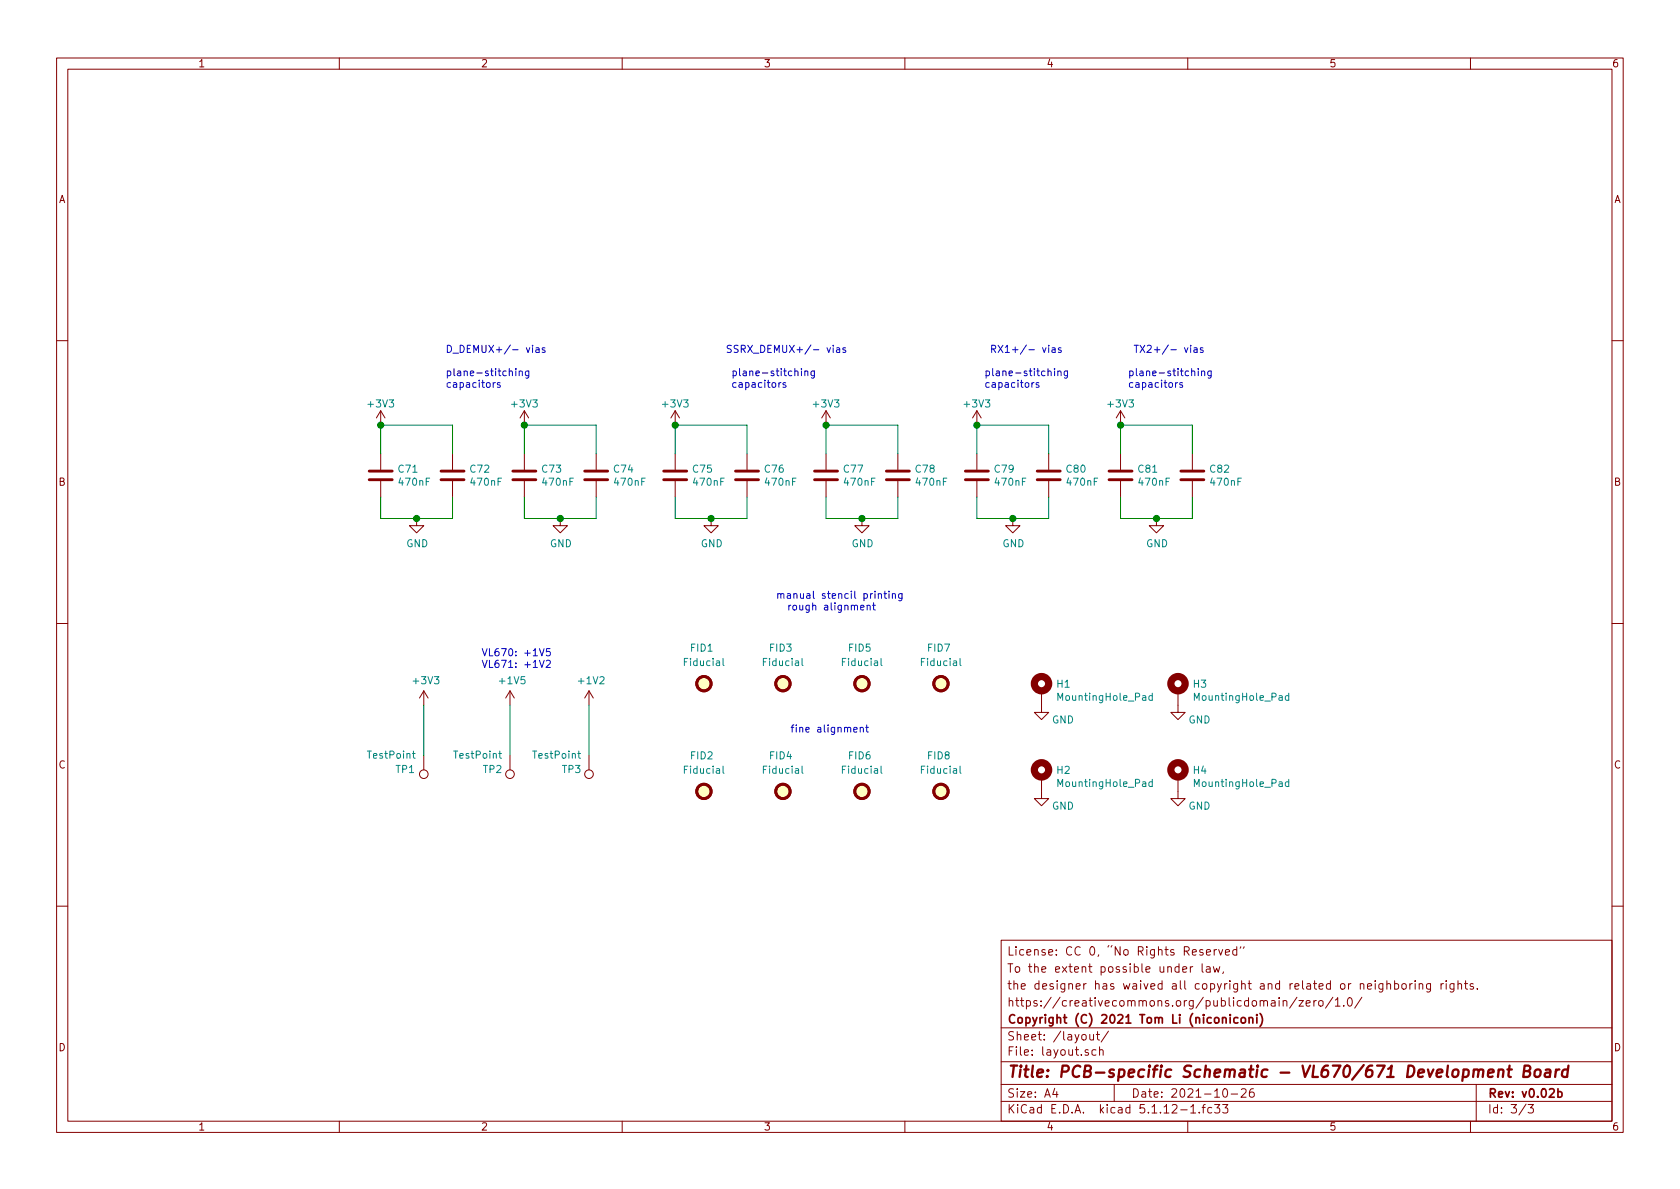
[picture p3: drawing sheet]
EESchema Schematic File Version 4
EELAYER 30 0
EELAYER END
$Descr A4 11693 8268
encoding utf-8
Sheet 3 3
Title "PCB-specific Schematic - VL670/671 Development Board"
Date "2021-10-26"
Rev "v0.02b"
Comp "Copyright (C) 2021 Tom Li (niconiconi)"
Comment1 "https://creativecommons.org/publicdomain/zero/1.0/"
Comment2 "the designer has waived all copyright and related or neighboring rights."
Comment3 "To the extent possible under law,"
Comment4 "License: CC 0, “No Rights Reserved”"
$EndDescr
Wire Wire Line
	2650 3450 2650 3600
Wire Wire Line
	2650 2950 2650 3150
$Comp
L power:+3V3 #PWR?
U 1 1
P 2650 2950
AR Path="/60CBBE78" Ref="#PWR?"  Part="1" 
AR Path="/60C6101E/60CBBE78" Ref="#PWR0166"  Part="1" 
F 0 "#PWR0166" H 2650 2800 50  0001 C CNN
F 1 "+3V3" H 2650 3100 50  0000 C CNN
F 2 "" H 2650 2950 50  0001 C CNN
F 3 "" H 2650 2950 50  0001 C CNN
	1    2650 2950
	1    0    0    -1  
$EndComp
Connection ~ 2650 2950
$Comp
L Device:C C?
U 1 1
P 3650 3300
AR Path="/60CBBE89" Ref="C?"  Part="1" 
AR Path="/60C6101E/60CBBE89" Ref="C73"  Part="1" 
F 0 "C73" H 3765 3346 50  0000 L CNN
F 1 "470nF" H 3765 3255 50  0000 L CNN
F 2 "Capacitor_SMD:C_0402_1005Metric_Pad0.74x0.62mm_HandSolder" H 3688 3150 50  0001 C CNN
F 3 "~" H 3650 3300 50  0001 C CNN
	1    3650 3300
	1    0    0    -1  
$EndComp
Wire Wire Line
	3650 3150 3650 2950
Wire Wire Line
	3650 3450 3650 3600
$Comp
L power:GND #PWR?
U 1 1
P 2900 3600
AR Path="/60CBBE95" Ref="#PWR?"  Part="1" 
AR Path="/60C6101E/60CBBE95" Ref="#PWR0170"  Part="1" 
F 0 "#PWR0170" H 2900 3350 50  0001 C CNN
F 1 "GND" H 2905 3427 50  0000 C CNN
F 2 "" H 2900 3600 50  0001 C CNN
F 3 "" H 2900 3600 50  0001 C CNN
	1    2900 3600
	1    0    0    -1  
$EndComp
Text Notes 3100 2700 0    50   ~ 0
D_DEMUX+/- vias\n\nplane-stitching\ncapacitors
$Comp
L Device:C C?
U 1 1
P 4150 3300
AR Path="/60CBD769" Ref="C?"  Part="1" 
AR Path="/60C6101E/60CBD769" Ref="C74"  Part="1" 
F 0 "C74" H 4265 3346 50  0000 L CNN
F 1 "470nF" H 4265 3255 50  0000 L CNN
F 2 "Capacitor_SMD:C_0402_1005Metric_Pad0.74x0.62mm_HandSolder" H 4188 3150 50  0001 C CNN
F 3 "~" H 4150 3300 50  0001 C CNN
	1    4150 3300
	1    0    0    -1  
$EndComp
Wire Wire Line
	4150 3150 4150 2950
Wire Wire Line
	4150 3450 4150 3600
$Comp
L power:+3V3 #PWR?
U 1 1
P 3650 2950
AR Path="/60CC134D" Ref="#PWR?"  Part="1" 
AR Path="/60C6101E/60CC134D" Ref="#PWR0173"  Part="1" 
F 0 "#PWR0173" H 3650 2800 50  0001 C CNN
F 1 "+3V3" H 3650 3100 50  0000 C CNN
F 2 "" H 3650 2950 50  0001 C CNN
F 3 "" H 3650 2950 50  0001 C CNN
	1    3650 2950
	1    0    0    -1  
$EndComp
Connection ~ 3650 2950
$Comp
L power:GND #PWR?
U 1 1
P 3900 3600
AR Path="/60CC5530" Ref="#PWR?"  Part="1" 
AR Path="/60C6101E/60CC5530" Ref="#PWR0174"  Part="1" 
F 0 "#PWR0174" H 3900 3350 50  0001 C CNN
F 1 "GND" H 3905 3427 50  0000 C CNN
F 2 "" H 3900 3600 50  0001 C CNN
F 3 "" H 3900 3600 50  0001 C CNN
	1    3900 3600
	1    0    0    -1  
$EndComp
$Comp
L Device:C C?
U 1 1
P 4700 3300
AR Path="/60CD8243" Ref="C?"  Part="1" 
AR Path="/60C6101E/60CD8243" Ref="C75"  Part="1" 
F 0 "C75" H 4815 3346 50  0000 L CNN
F 1 "470nF" H 4815 3255 50  0000 L CNN
F 2 "Capacitor_SMD:C_0402_1005Metric_Pad0.74x0.62mm_HandSolder" H 4738 3150 50  0001 C CNN
F 3 "~" H 4700 3300 50  0001 C CNN
	1    4700 3300
	1    0    0    -1  
$EndComp
Wire Wire Line
	4700 3450 4700 3600
Wire Wire Line
	4700 2950 4700 3150
$Comp
L power:+3V3 #PWR?
U 1 1
P 4700 2950
AR Path="/60CD82E1" Ref="#PWR?"  Part="1" 
AR Path="/60C6101E/60CD82E1" Ref="#PWR0175"  Part="1" 
F 0 "#PWR0175" H 4700 2800 50  0001 C CNN
F 1 "+3V3" H 4700 3100 50  0000 C CNN
F 2 "" H 4700 2950 50  0001 C CNN
F 3 "" H 4700 2950 50  0001 C CNN
	1    4700 2950
	1    0    0    -1  
$EndComp
$Comp
L Device:C C?
U 1 1
P 5200 3300
AR Path="/60CD82EB" Ref="C?"  Part="1" 
AR Path="/60C6101E/60CD82EB" Ref="C76"  Part="1" 
F 0 "C76" H 5315 3346 50  0000 L CNN
F 1 "470nF" H 5315 3255 50  0000 L CNN
F 2 "Capacitor_SMD:C_0402_1005Metric_Pad0.74x0.62mm_HandSolder" H 5238 3150 50  0001 C CNN
F 3 "~" H 5200 3300 50  0001 C CNN
	1    5200 3300
	1    0    0    -1  
$EndComp
Wire Wire Line
	5200 3600 5200 3450
Wire Wire Line
	5200 3150 5200 2950
Connection ~ 4700 2950
$Comp
L Device:C C?
U 1 1
P 5750 3300
AR Path="/60CD82FA" Ref="C?"  Part="1" 
AR Path="/60C6101E/60CD82FA" Ref="C77"  Part="1" 
F 0 "C77" H 5865 3346 50  0000 L CNN
F 1 "470nF" H 5865 3255 50  0000 L CNN
F 2 "Capacitor_SMD:C_0402_1005Metric_Pad0.74x0.62mm_HandSolder" H 5788 3150 50  0001 C CNN
F 3 "~" H 5750 3300 50  0001 C CNN
	1    5750 3300
	1    0    0    -1  
$EndComp
Wire Wire Line
	5750 3150 5750 2950
Wire Wire Line
	5750 3450 5750 3600
$Comp
L power:GND #PWR?
U 1 1
P 4950 3600
AR Path="/60CD8306" Ref="#PWR?"  Part="1" 
AR Path="/60C6101E/60CD8306" Ref="#PWR0176"  Part="1" 
F 0 "#PWR0176" H 4950 3350 50  0001 C CNN
F 1 "GND" H 4955 3427 50  0000 C CNN
F 2 "" H 4950 3600 50  0001 C CNN
F 3 "" H 4950 3600 50  0001 C CNN
	1    4950 3600
	1    0    0    -1  
$EndComp
$Comp
L Device:C C?
U 1 1
P 6250 3300
AR Path="/60CD8311" Ref="C?"  Part="1" 
AR Path="/60C6101E/60CD8311" Ref="C78"  Part="1" 
F 0 "C78" H 6365 3346 50  0000 L CNN
F 1 "470nF" H 6365 3255 50  0000 L CNN
F 2 "Capacitor_SMD:C_0402_1005Metric_Pad0.74x0.62mm_HandSolder" H 6288 3150 50  0001 C CNN
F 3 "~" H 6250 3300 50  0001 C CNN
	1    6250 3300
	1    0    0    -1  
$EndComp
$Comp
L power:+3V3 #PWR?
U 1 1
P 5750 2950
AR Path="/60CD831F" Ref="#PWR?"  Part="1" 
AR Path="/60C6101E/60CD831F" Ref="#PWR0177"  Part="1" 
F 0 "#PWR0177" H 5750 2800 50  0001 C CNN
F 1 "+3V3" H 5750 3100 50  0000 C CNN
F 2 "" H 5750 2950 50  0001 C CNN
F 3 "" H 5750 2950 50  0001 C CNN
	1    5750 2950
	1    0    0    -1  
$EndComp
Connection ~ 5750 2950
$Comp
L power:GND #PWR?
U 1 1
P 6000 3600
AR Path="/60CD832C" Ref="#PWR?"  Part="1" 
AR Path="/60C6101E/60CD832C" Ref="#PWR0178"  Part="1" 
F 0 "#PWR0178" H 6000 3350 50  0001 C CNN
F 1 "GND" H 6005 3427 50  0000 C CNN
F 2 "" H 6000 3600 50  0001 C CNN
F 3 "" H 6000 3600 50  0001 C CNN
	1    6000 3600
	1    0    0    -1  
$EndComp
$Comp
L Device:C C?
U 1 1
P 6800 3300
AR Path="/609B2CD4" Ref="C?"  Part="1" 
AR Path="/60C6101E/609B2CD4" Ref="C79"  Part="1" 
F 0 "C79" H 6915 3346 50  0000 L CNN
F 1 "470nF" H 6915 3255 50  0000 L CNN
F 2 "Capacitor_SMD:C_0402_1005Metric_Pad0.74x0.62mm_HandSolder" H 6838 3150 50  0001 C CNN
F 3 "~" H 6800 3300 50  0001 C CNN
	1    6800 3300
	1    0    0    -1  
$EndComp
Wire Wire Line
	6800 3450 6800 3600
Wire Wire Line
	6800 2950 6800 3150
$Comp
L power:+3V3 #PWR?
U 1 1
P 6800 2950
AR Path="/609B2DE8" Ref="#PWR?"  Part="1" 
AR Path="/60C6101E/609B2DE8" Ref="#PWR0179"  Part="1" 
F 0 "#PWR0179" H 6800 2800 50  0001 C CNN
F 1 "+3V3" H 6800 3100 50  0000 C CNN
F 2 "" H 6800 2950 50  0001 C CNN
F 3 "" H 6800 2950 50  0001 C CNN
	1    6800 2950
	1    0    0    -1  
$EndComp
$Comp
L Device:C C?
U 1 1
P 7300 3300
AR Path="/609B2DF2" Ref="C?"  Part="1" 
AR Path="/60C6101E/609B2DF2" Ref="C80"  Part="1" 
F 0 "C80" H 7415 3346 50  0000 L CNN
F 1 "470nF" H 7415 3255 50  0000 L CNN
F 2 "Capacitor_SMD:C_0402_1005Metric_Pad0.74x0.62mm_HandSolder" H 7338 3150 50  0001 C CNN
F 3 "~" H 7300 3300 50  0001 C CNN
	1    7300 3300
	1    0    0    -1  
$EndComp
Wire Wire Line
	7300 3600 7300 3450
Wire Wire Line
	7300 3150 7300 2950
Connection ~ 6800 2950
$Comp
L Device:C C?
U 1 1
P 7800 3300
AR Path="/609B2E01" Ref="C?"  Part="1" 
AR Path="/60C6101E/609B2E01" Ref="C81"  Part="1" 
F 0 "C81" H 7915 3346 50  0000 L CNN
F 1 "470nF" H 7915 3255 50  0000 L CNN
F 2 "Capacitor_SMD:C_0402_1005Metric_Pad0.74x0.62mm_HandSolder" H 7838 3150 50  0001 C CNN
F 3 "~" H 7800 3300 50  0001 C CNN
	1    7800 3300
	1    0    0    -1  
$EndComp
Wire Wire Line
	7800 3150 7800 2950
Wire Wire Line
	7800 3450 7800 3600
$Comp
L power:GND #PWR?
U 1 1
P 7050 3600
AR Path="/609B2E0D" Ref="#PWR?"  Part="1" 
AR Path="/60C6101E/609B2E0D" Ref="#PWR0180"  Part="1" 
F 0 "#PWR0180" H 7050 3350 50  0001 C CNN
F 1 "GND" H 7055 3427 50  0000 C CNN
F 2 "" H 7050 3600 50  0001 C CNN
F 3 "" H 7050 3600 50  0001 C CNN
	1    7050 3600
	1    0    0    -1  
$EndComp
$Comp
L Device:C C?
U 1 1
P 8300 3300
AR Path="/609B2E17" Ref="C?"  Part="1" 
AR Path="/60C6101E/609B2E17" Ref="C82"  Part="1" 
F 0 "C82" H 8415 3346 50  0000 L CNN
F 1 "470nF" H 8415 3255 50  0000 L CNN
F 2 "Capacitor_SMD:C_0402_1005Metric_Pad0.74x0.62mm_HandSolder" H 8338 3150 50  0001 C CNN
F 3 "~" H 8300 3300 50  0001 C CNN
	1    8300 3300
	1    0    0    -1  
$EndComp
Wire Wire Line
	8300 3150 8300 2950
Wire Wire Line
	8300 3450 8300 3600
$Comp
L power:+3V3 #PWR?
U 1 1
P 7800 2950
AR Path="/609B2E25" Ref="#PWR?"  Part="1" 
AR Path="/60C6101E/609B2E25" Ref="#PWR0181"  Part="1" 
F 0 "#PWR0181" H 7800 2800 50  0001 C CNN
F 1 "+3V3" H 7800 3100 50  0000 C CNN
F 2 "" H 7800 2950 50  0001 C CNN
F 3 "" H 7800 2950 50  0001 C CNN
	1    7800 2950
	1    0    0    -1  
$EndComp
Connection ~ 7800 2950
$Comp
L power:GND #PWR?
U 1 1
P 8050 3600
AR Path="/609B2E32" Ref="#PWR?"  Part="1" 
AR Path="/60C6101E/609B2E32" Ref="#PWR0182"  Part="1" 
F 0 "#PWR0182" H 8050 3350 50  0001 C CNN
F 1 "GND" H 8055 3427 50  0000 C CNN
F 2 "" H 8050 3600 50  0001 C CNN
F 3 "" H 8050 3600 50  0001 C CNN
	1    8050 3600
	1    0    0    -1  
$EndComp
Wire Wire Line
	3150 3150 3150 2950
$Comp
L Device:C C?
U 1 1
P 3150 3300
AR Path="/60CBBE7E" Ref="C?"  Part="1" 
AR Path="/60C6101E/60CBBE7E" Ref="C72"  Part="1" 
F 0 "C72" H 3265 3346 50  0000 L CNN
F 1 "470nF" H 3265 3255 50  0000 L CNN
F 2 "Capacitor_SMD:C_0402_1005Metric_Pad0.74x0.62mm_HandSolder" H 3188 3150 50  0001 C CNN
F 3 "~" H 3150 3300 50  0001 C CNN
	1    3150 3300
	1    0    0    -1  
$EndComp
$Comp
L Device:C C?
U 1 1
P 2650 3300
AR Path="/60CBBE70" Ref="C?"  Part="1" 
AR Path="/60C6101E/60CBBE70" Ref="C71"  Part="1" 
F 0 "C71" H 2765 3346 50  0000 L CNN
F 1 "470nF" H 2765 3255 50  0000 L CNN
F 2 "Capacitor_SMD:C_0402_1005Metric_Pad0.74x0.62mm_HandSolder" H 2688 3150 50  0001 C CNN
F 3 "~" H 2650 3300 50  0001 C CNN
	1    2650 3300
	1    0    0    -1  
$EndComp
Wire Wire Line
	2650 2950 3150 2950
Wire Wire Line
	3150 3450 3150 3600
Wire Wire Line
	3650 2950 4150 2950
Wire Wire Line
	4700 2950 5200 2950
Wire Wire Line
	6250 3600 6250 3450
Wire Wire Line
	6250 2950 6250 3150
Wire Wire Line
	5750 2950 6250 2950
Wire Wire Line
	6800 2950 7300 2950
Wire Wire Line
	7800 2950 8300 2950
Text Notes 6850 2700 0    50   ~ 0
 RX1+/- vias\n\nplane-stitching\ncapacitors
Text Notes 5050 2700 0    50   ~ 0
SSRX_DEMUX+/- vias\n\n plane-stitching\n capacitors
Text Notes 7850 2700 0    50   ~ 0
 TX2+/- vias\n\nplane-stitching\ncapacitors
Connection ~ 2900 3600
Wire Wire Line
	2900 3600 3150 3600
Connection ~ 3900 3600
Wire Wire Line
	3900 3600 4150 3600
Connection ~ 4950 3600
Wire Wire Line
	4950 3600 5200 3600
Connection ~ 6000 3600
Wire Wire Line
	6000 3600 6250 3600
Connection ~ 7050 3600
Wire Wire Line
	7050 3600 7300 3600
Connection ~ 8050 3600
Wire Wire Line
	8050 3600 8300 3600
Wire Wire Line
	2650 3600 2900 3600
Wire Wire Line
	3650 3600 3900 3600
Wire Wire Line
	4700 3600 4950 3600
Wire Wire Line
	5750 3600 6000 3600
Wire Wire Line
	6800 3600 7050 3600
Wire Wire Line
	7800 3600 8050 3600
$Comp
L Mechanical:Fiducial FID8
U 1 1
P 6550 5500
F 0 "FID8" H 6450 5750 50  0000 L CNN
F 1 "Fiducial" H 6400 5650 50  0000 L CNN
F 2 "vl670:StencilFiducial_0.5mm" H 6550 5500 50  0001 C CNN
F 3 "~" H 6550 5500 50  0001 C CNN
	1    6550 5500
	1    0    0    -1  
$EndComp
$Comp
L Mechanical:Fiducial FID6
U 1 1
P 6000 5500
F 0 "FID6" H 5900 5750 50  0000 L CNN
F 1 "Fiducial" H 5850 5650 50  0000 L CNN
F 2 "vl670:StencilFiducial_0.5mm" H 6000 5500 50  0001 C CNN
F 3 "~" H 6000 5500 50  0001 C CNN
	1    6000 5500
	1    0    0    -1  
$EndComp
$Comp
L Mechanical:Fiducial FID4
U 1 1
P 5450 5500
F 0 "FID4" H 5350 5750 50  0000 L CNN
F 1 "Fiducial" H 5300 5650 50  0000 L CNN
F 2 "vl670:StencilFiducial_0.5mm" H 5450 5500 50  0001 C CNN
F 3 "~" H 5450 5500 50  0001 C CNN
	1    5450 5500
	1    0    0    -1  
$EndComp
$Comp
L Mechanical:Fiducial FID2
U 1 1
P 4900 5500
F 0 "FID2" H 4800 5750 50  0000 L CNN
F 1 "Fiducial" H 4750 5650 50  0000 L CNN
F 2 "vl670:StencilFiducial_0.5mm" H 4900 5500 50  0001 C CNN
F 3 "~" H 4900 5500 50  0001 C CNN
	1    4900 5500
	1    0    0    -1  
$EndComp
Text Notes 5500 5100 0    50   ~ 0
fine alignment
Text Notes 5400 4250 0    50   ~ 0
manual stencil printing\n  rough alignment
$Comp
L Mechanical:Fiducial FID7
U 1 1
P 6550 4750
F 0 "FID7" H 6450 5000 50  0000 L CNN
F 1 "Fiducial" H 6400 4900 50  0000 L CNN
F 2 "vl670:StencilFiducial_1mm" H 6550 4750 50  0001 C CNN
F 3 "~" H 6550 4750 50  0001 C CNN
	1    6550 4750
	1    0    0    -1  
$EndComp
$Comp
L Mechanical:Fiducial FID5
U 1 1
P 6000 4750
F 0 "FID5" H 5900 5000 50  0000 L CNN
F 1 "Fiducial" H 5850 4900 50  0000 L CNN
F 2 "vl670:StencilFiducial_1mm" H 6000 4750 50  0001 C CNN
F 3 "~" H 6000 4750 50  0001 C CNN
	1    6000 4750
	1    0    0    -1  
$EndComp
$Comp
L Mechanical:Fiducial FID3
U 1 1
P 5450 4750
F 0 "FID3" H 5350 5000 50  0000 L CNN
F 1 "Fiducial" H 5300 4900 50  0000 L CNN
F 2 "vl670:StencilFiducial_1mm" H 5450 4750 50  0001 C CNN
F 3 "~" H 5450 4750 50  0001 C CNN
	1    5450 4750
	1    0    0    -1  
$EndComp
$Comp
L Mechanical:Fiducial FID1
U 1 1
P 4900 4750
F 0 "FID1" H 4800 5000 50  0000 L CNN
F 1 "Fiducial" H 4750 4900 50  0000 L CNN
F 2 "vl670:StencilFiducial_1mm" H 4900 4750 50  0001 C CNN
F 3 "~" H 4900 4750 50  0001 C CNN
	1    4900 4750
	1    0    0    -1  
$EndComp
$Comp
L Connector:TestPoint TP1
U 1 1
P 2950 5250
F 0 "TP1" H 3150 5350 50  0000 R CNN
F 1 "TestPoint" H 3350 5250 50  0000 R CNN
F 2 "TestPoint:TestPoint_Pad_D1.0mm" H 3150 5250 50  0001 C CNN
F 3 "~" H 3150 5250 50  0001 C CNN
F 4 "3V3" H 2950 5250 50  0001 C CNN "Marking"
	1    2950 5250
	-1   0    0    1   
$EndComp
$Comp
L power:+3V3 #PWR0149
U 1 1
P 2950 4900
F 0 "#PWR0149" H 2950 4750 50  0001 C CNN
F 1 "+3V3" H 2965 5073 50  0000 C CNN
F 2 "" H 2950 4900 50  0001 C CNN
F 3 "" H 2950 4900 50  0001 C CNN
	1    2950 4900
	1    0    0    -1  
$EndComp
$Comp
L Connector:TestPoint TP2
U 1 1
P 3550 5250
F 0 "TP2" H 3600 5350 50  0000 L CNN
F 1 "TestPoint" H 3600 5250 50  0000 L CNN
F 2 "TestPoint:TestPoint_Pad_D1.0mm" H 3750 5250 50  0001 C CNN
F 3 "~" H 3750 5250 50  0001 C CNN
	1    3550 5250
	-1   0    0    1   
$EndComp
Wire Wire Line
	2950 4900 2950 5250
$Comp
L power:+1V5 #PWR0185
U 1 1
P 3550 4900
F 0 "#PWR0185" H 3550 4750 50  0001 C CNN
F 1 "+1V5" H 3565 5073 50  0000 C CNN
F 2 "" H 3550 4900 50  0001 C CNN
F 3 "" H 3550 4900 50  0001 C CNN
	1    3550 4900
	1    0    0    -1  
$EndComp
Wire Wire Line
	3550 4900 3550 5250
$Comp
L Connector:TestPoint TP3
U 1 1
P 4100 5250
F 0 "TP3" H 4150 5350 50  0000 L CNN
F 1 "TestPoint" H 4150 5250 50  0000 L CNN
F 2 "TestPoint:TestPoint_Pad_D1.0mm" H 4300 5250 50  0001 C CNN
F 3 "~" H 4300 5250 50  0001 C CNN
F 4 "1V2" H 4100 5250 50  0001 C CNN "Marking"
	1    4100 5250
	-1   0    0    1   
$EndComp
Wire Wire Line
	4100 4900 4100 5250
$Comp
L power:+1V2 #PWR0186
U 1 1
P 4100 4900
F 0 "#PWR0186" H 4100 4750 50  0001 C CNN
F 1 "+1V2" H 4115 5073 50  0000 C CNN
F 2 "" H 4100 4900 50  0001 C CNN
F 3 "" H 4100 4900 50  0001 C CNN
	1    4100 4900
	1    0    0    -1  
$EndComp
$Comp
L Mechanical:MountingHole_Pad H1
U 1 1
P 7250 4800
F 0 "H1" H 7350 4849 50  0000 L CNN
F 1 "MountingHole_Pad" H 7350 4758 50  0000 L CNN
F 2 "MountingHole:MountingHole_2.5mm_Pad_Via" H 7250 4800 50  0001 C CNN
F 3 "~" H 7250 4800 50  0001 C CNN
	1    7250 4800
	1    0    0    -1  
$EndComp
$Comp
L Mechanical:MountingHole_Pad H2
U 1 1
P 7250 5400
F 0 "H2" H 7350 5449 50  0000 L CNN
F 1 "MountingHole_Pad" H 7350 5358 50  0000 L CNN
F 2 "MountingHole:MountingHole_2.5mm_Pad_Via" H 7250 5400 50  0001 C CNN
F 3 "~" H 7250 5400 50  0001 C CNN
	1    7250 5400
	1    0    0    -1  
$EndComp
$Comp
L Mechanical:MountingHole_Pad H3
U 1 1
P 8200 4800
F 0 "H3" H 8300 4849 50  0000 L CNN
F 1 "MountingHole_Pad" H 8300 4758 50  0000 L CNN
F 2 "MountingHole:MountingHole_2.5mm_Pad_Via" H 8200 4800 50  0001 C CNN
F 3 "~" H 8200 4800 50  0001 C CNN
	1    8200 4800
	1    0    0    -1  
$EndComp
$Comp
L Mechanical:MountingHole_Pad H4
U 1 1
P 8200 5400
F 0 "H4" H 8300 5449 50  0000 L CNN
F 1 "MountingHole_Pad" H 8300 5358 50  0000 L CNN
F 2 "MountingHole:MountingHole_2.5mm_Pad_Via" H 8200 5400 50  0001 C CNN
F 3 "~" H 8200 5400 50  0001 C CNN
	1    8200 5400
	1    0    0    -1  
$EndComp
$Comp
L power:GND #PWR0188
U 1 1
P 8200 4900
F 0 "#PWR0188" H 8200 4650 50  0001 C CNN
F 1 "GND" H 8350 4800 50  0000 C CNN
F 2 "" H 8200 4900 50  0001 C CNN
F 3 "" H 8200 4900 50  0001 C CNN
	1    8200 4900
	1    0    0    -1  
$EndComp
$Comp
L power:GND #PWR0189
U 1 1
P 7250 4900
F 0 "#PWR0189" H 7250 4650 50  0001 C CNN
F 1 "GND" H 7400 4800 50  0000 C CNN
F 2 "" H 7250 4900 50  0001 C CNN
F 3 "" H 7250 4900 50  0001 C CNN
	1    7250 4900
	1    0    0    -1  
$EndComp
$Comp
L power:GND #PWR0190
U 1 1
P 7250 5500
F 0 "#PWR0190" H 7250 5250 50  0001 C CNN
F 1 "GND" H 7400 5400 50  0000 C CNN
F 2 "" H 7250 5500 50  0001 C CNN
F 3 "" H 7250 5500 50  0001 C CNN
	1    7250 5500
	1    0    0    -1  
$EndComp
$Comp
L power:GND #PWR0191
U 1 1
P 8200 5500
F 0 "#PWR0191" H 8200 5250 50  0001 C CNN
F 1 "GND" H 8350 5400 50  0000 C CNN
F 2 "" H 8200 5500 50  0001 C CNN
F 3 "" H 8200 5500 50  0001 C CNN
	1    8200 5500
	1    0    0    -1  
$EndComp
Text Notes 3350 4650 0    50   ~ 0
VL670: +1V5\nVL671: +1V2
$EndSCHEMATC
